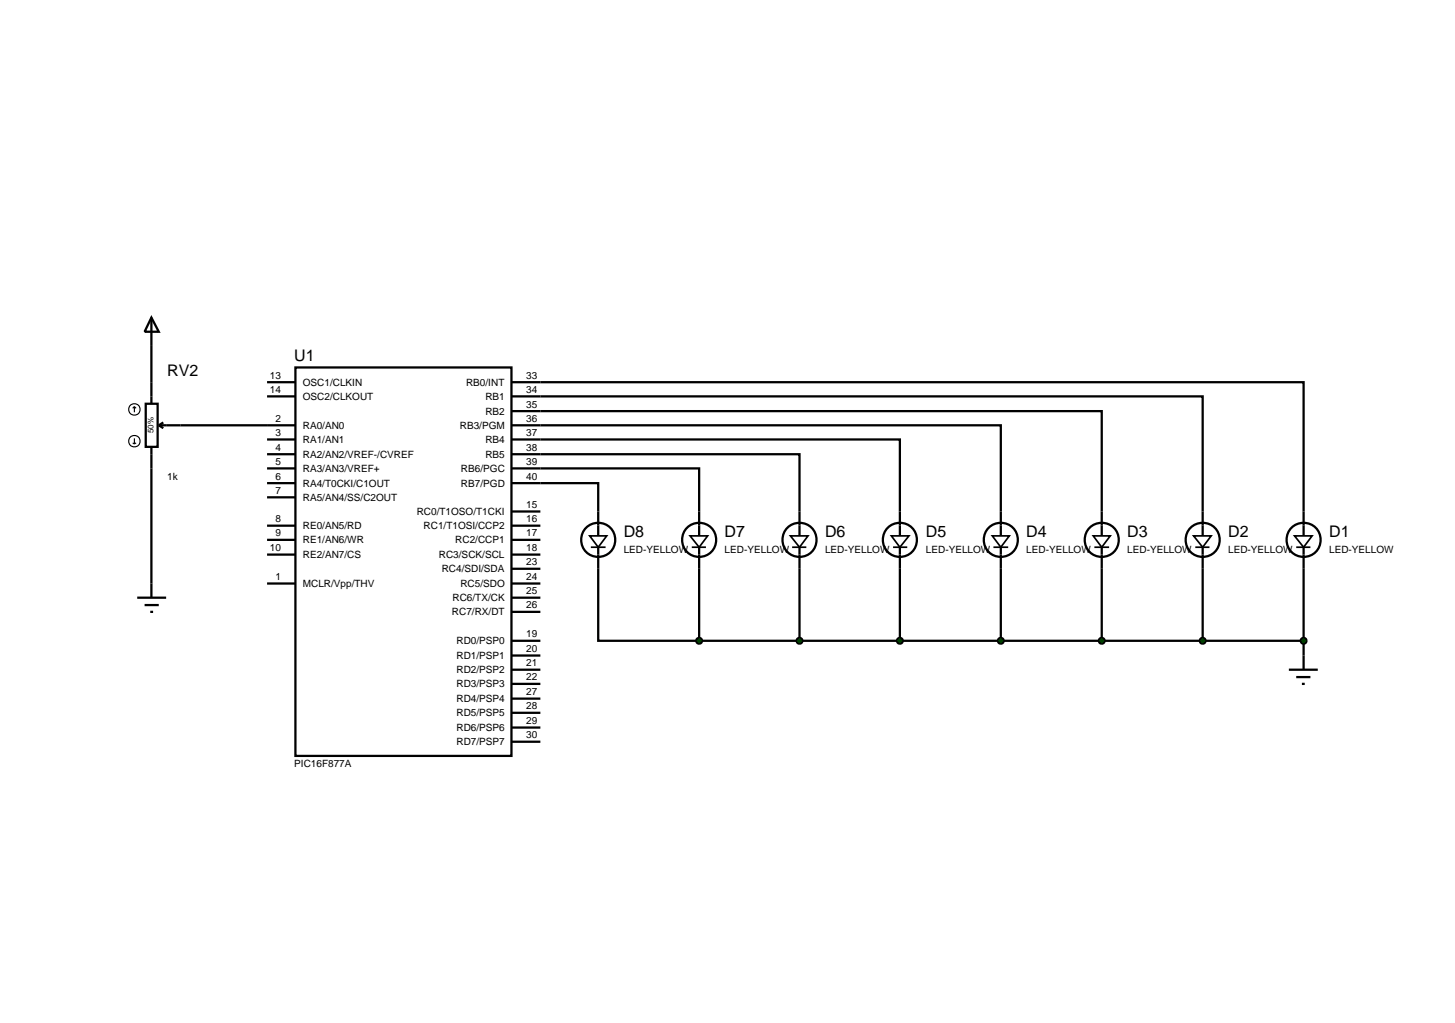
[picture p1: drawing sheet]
<svg xmlns="http://www.w3.org/2000/svg" width="257mm" height="180mm" viewBox="0 0 257 180" stroke-linecap="round" stroke-linejoin="round" font-family="sans-serif">
<g fill="none" stroke="#000" stroke-width=".4">
<path d="M26.7 56l1.3 2.5h-2.5zM26.7 56v15.2M25.7 71.2h2.1v7.6h-2.1zM26.7 78.8v26.6M28 75h24.1M28 75l.8 .5M28.8 74.5l-.8 .5M47.1 77.5h5M47.1 67.4h5M47.1 69.9h5M52.1 64.8h38.1v68.5h-38.1zM90.2 67.4h139.7v27.1"/>
<path d="M90.2 69.9h121.9v24.6M90.2 72.5h104.1v22M90.2 75h86.3v19.5M90.2 77.5h68.5v17M47.1 80.1h5M47.1 85.2h5M47.1 87.7h5M47.1 92.7h5M47.1 95.2h5M47.1 97.8h5M47.1 82.6h5M90.2 80.1h50.8v14.4"/>
<path d="M90.2 82.6h33.1v11.9M90.2 85.2h15.3v9.3M90.2 92.7h5.1M90.2 95.2h5.1M90.2 97.8h5.1M90.2 90.2h5.1M105.5 96.5v16.5h17.8M123.3 96.5v16.5M141 96.5v16.5M158.7 96.5v16.5M176.5 96.5v16.5M194.3 96.5v16.5"/>
<path d="M212.1 96.5v16.5M229.9 96.5v21.6M24.2 105.4h5.1M25.5 106.7h2.5M26.5 107.9h.5M47.1 102.9h5M90.2 113h5.1M90.2 115.6h5.1M90.2 118.1h5.1M90.2 107.9h5.1M90.2 105.4h5.1M90.2 102.9h5.1"/>
<path d="M90.2 100.3h5.1M123.3 113h106.6M227.3 118.1h5.1M228.6 119.4h2.5M90.2 130.8h5.1M90.2 128.3h5.1M90.2 125.7h5.1M90.2 123.2h5.1M90.2 120.6h5.1M229.6 120.6h.5"/>
<circle cx="105.5" cy="95.2" r="3"/>
<circle cx="123.3" cy="95.2" r="3"/>
<circle cx="141" cy="95.2" r="3"/>
<circle cx="158.7" cy="95.2" r="3"/>
<circle cx="176.5" cy="95.2" r="3"/>
<circle cx="194.3" cy="95.2" r="3"/>
<circle cx="212.1" cy="95.2" r="3"/>
<circle cx="229.9" cy="95.2" r="3"/>
</g>
<g fill="none" stroke="#000" stroke-width=".3">
<path d="M104 94.5h3l-1.5 2zM104.2 96.5h2.6M121.7 94.5h3.1l-1.5 2zM122 96.5h2.5M139.4 94.5h3.1l-1.5 2zM139.7 96.5h2.5M157.2 94.5h3.1l-1.6 2zM157.5 96.5h2.5M175 94.5h3l-1.5 2zM175.2 96.5h2.6M192.8 94.5h3l-1.5 2zM193 96.5h2.6"/>
<path d="M210.5 94.5h3.1l-1.5 2zM210.8 96.5h2.5M228.3 94.5h3.1l-1.5 2zM228.6 96.5h2.5"/>
</g>
<g fill="none" stroke="#000" stroke-width=".2">
<path d="M23.4 78.1l.3 .2M23.7 71.7l-.3 .3M23.7 71.7l.3 .3M23.7 71.7v1M23.7 77.3v1M24 78.1l-.3 .2"/>
<circle cx="23.7" cy="72.2" r="1.01"/>
<circle cx="23.7" cy="77.8" r="1.01"/>
</g>
<g fill="#004000" stroke="#000" stroke-width=".4">
<path d="M229.5 112.7l.4-.2-.5 .5zM229.9 112.5l.4 .2 .1 .3zM229.9 113.5l.5-.5-.1 .3zM229.4 113l.5 .5-.4-.2z"/>
<path d="M211.7 112.7l.4-.2-.5 .5zM212.1 112.5l.4 .2 .1 .3zM212.1 113.5l.5-.5-.2 .4zM211.6 113l.5 .5-.3-.1z"/>
<path d="M193.9 112.7l.4-.2-.5 .5zM194.3 112.5l.4 .2 .1 .3zM194.3 113.5l.5-.5-.2 .4zM193.8 113l.5 .5-.3-.1z"/>
<path d="M176.1 112.7l.4-.2-.5 .5zM176.5 112.5l.4 .2 .1 .3zM177 113l-.2 .4-.3 .1zM176 113l.5 .5-.3-.1z"/>
<path d="M158.3 112.7l.4-.2-.5 .5zM158.7 112.5l.4 .2 .1 .3zM158.7 113.5l.5-.5-.2 .4zM158.2 113l.5 .5-.3-.1z"/>
<path d="M140.6 112.7l.4-.2-.5 .5zM141 112.5l.4 .2 .1 .3zM141.5 113l-.2 .4-.3 .1zM140.5 113l.5 .5-.3-.1z"/>
<path d="M122.9 112.7l.4-.2-.5 .5zM123.3 112.5l.4 .2 .1 .3zM123.8 113l-.2 .4-.3 .1zM122.8 113l.5 .5-.3-.1z"/>
</g>
<g fill="#004000">
<path d="M229.9 112.5l.5 .5-.5 .5-.5-.5z"/>
<path d="M211.6 113l.5-.5 .5 .5-.5 .5z"/>
<path d="M193.8 113l.5-.5 .5 .5-.5 .5z"/>
<path d="M176.5 112.5l.5 .5-.5 .5-.5-.5z"/>
<path d="M158.7 112.5l.5 .5-.5 .5-.5-.5z"/>
<path d="M141 112.5l.5 .5-.5 .5-.5-.5z"/>
<path d="M122.8 113l.5-.5 .5 .5-.5 .5z"/>
</g>
<g font-size="2.8">
<text x="51.9" y="63.7">U1</text>
<text x="29.5" y="66.3">RV2</text>
<text x="110" y="94.8">D8</text>
<text x="127.8" y="94.8">D7</text>
<text x="145.5" y="94.8">D6</text>
<text x="163.3" y="94.8">D5</text>
<text x="181" y="94.8">D4</text>
<text x="198.8" y="94.8">D3</text>
<text x="216.6" y="94.8">D2</text>
<text x="234.4" y="94.8">D1</text>
</g>
<g font-size="1.8">
<text x="47.6" y="66.8">13</text>
<text x="47.6" y="69.3">14</text>
<text x="53.4" y="68">OSC1/CLKIN</text>
<text x="53.4" y="70.5">OSC2/CLKOUT</text>
<text x="82.2" y="68">RB0/INT</text>
<text x="85.6" y="70.5">RB1</text>
<text x="92.8" y="71.9">35</text>
<text x="92.8" y="69.3">34</text>
<text x="92.8" y="66.8">33</text>
<text x="48.6" y="74.4">2</text>
<text x="48.6" y="76.9">3</text>
<text x="53.4" y="75.6">RA0/AN0</text>
<text x="81.1" y="75.6">RB3/PGM</text>
<text x="85.6" y="73.1">RB2</text>
<text x="92.8" y="76.9">37</text>
<text x="92.8" y="74.4">36</text>
<text x="48.6" y="79.5">4</text>
<text x="48.6" y="82">5</text>
<text x="53.4" y="78.1">RA1/AN1</text>
<text x="53.4" y="80.7">RA2/AN2/VREF-/CVREF</text>
<text x="53.4" y="83.2">RA3/AN3/VREF+</text>
<text x="81.3" y="83.2">RB6/PGC</text>
<text x="85.6" y="80.7">RB5</text>
<text x="85.6" y="78.1">RB4</text>
<text x="92.8" y="82">39</text>
<text x="92.8" y="79.5">38</text>
<text x="29.5" y="84.6">1k</text>
<text x="48.6" y="84.6">6</text>
<text x="48.6" y="87.1">7</text>
<text x="53.4" y="85.8">RA4/T0CKI/C1OUT</text>
<text x="53.4" y="88.3">RA5/AN4/SS/C2OUT</text>
<text x="81.3" y="85.8">RB7/PGD</text>
<text x="92.8" y="84.6">40</text>
<text x="92.8" y="89.6">15</text>
<text x="48.6" y="92.1">8</text>
<text x="48.6" y="94.6">9</text>
<text x="53.4" y="93.3">RE0/AN5/RD</text>
<text x="53.4" y="95.8">RE1/AN6/WR</text>
<text x="73.5" y="90.8">RC0/T1OSO/T1CKI</text>
<text x="74.7" y="93.3">RC1/T1OSI/CCP2</text>
<text x="80.3" y="95.8">RC2/CCP1</text>
<text x="92.8" y="92.1">16</text>
<text x="92.8" y="94.6">17</text>
<text x="47.6" y="97.2">10</text>
<text x="53.4" y="98.4">RE2/AN7/CS</text>
<text x="77.4" y="98.4">RC3/SCK/SCL</text>
<text x="77.9" y="100.9">RC4/SDI/SDA</text>
<text x="92.8" y="97.2">18</text>
<text x="92.8" y="99.7">23</text>
<text x="110" y="97.6">LED-YELLOW</text>
<text x="127.8" y="97.6">LED-YELLOW</text>
<text x="145.5" y="97.6">LED-YELLOW</text>
<text x="163.3" y="97.6">LED-YELLOW</text>
<text x="181" y="97.6">LED-YELLOW</text>
<text x="198.8" y="97.6">LED-YELLOW</text>
<text x="216.6" y="97.6">LED-YELLOW</text>
<text x="234.4" y="97.6">LED-YELLOW</text>
<text x="48.6" y="102.3">1</text>
<text x="53.4" y="103.5">MCLR/Vpp/THV</text>
<text x="79.8" y="106">RC6/TX/CK</text>
<text x="81.2" y="103.5">RC5/SDO</text>
<text x="92.8" y="107.3">26</text>
<text x="92.8" y="104.8">25</text>
<text x="92.8" y="102.3">24</text>
<text x="79.7" y="108.5">RC7/RX/DT</text>
<text x="80.5" y="113.6">RD0/PSP0</text>
<text x="92.8" y="112.4">19</text>
<text x="80.5" y="116.2">RD1/PSP1</text>
<text x="80.5" y="118.7">RD2/PSP2</text>
<text x="92.8" y="115">20</text>
<text x="92.8" y="120">22</text>
<text x="92.8" y="117.5">21</text>
<text x="80.5" y="123.8">RD4/PSP4</text>
<text x="80.5" y="121.2">RD3/PSP3</text>
<text x="92.8" y="125.1">28</text>
<text x="92.8" y="122.6">27</text>
<text x="80.5" y="131.4">RD7/PSP7</text>
<text x="80.5" y="128.9">RD6/PSP6</text>
<text x="80.5" y="126.3">RD5/PSP5</text>
<text x="92.8" y="130.2">30</text>
<text x="92.8" y="127.7">29</text>
<text x="51.9" y="135.3">PIC16F877A</text>
</g>
<text font-size="1.4" x="27.1" y="76.4" transform="rotate(-90 27.1 76.4)">50%</text>
</svg>
